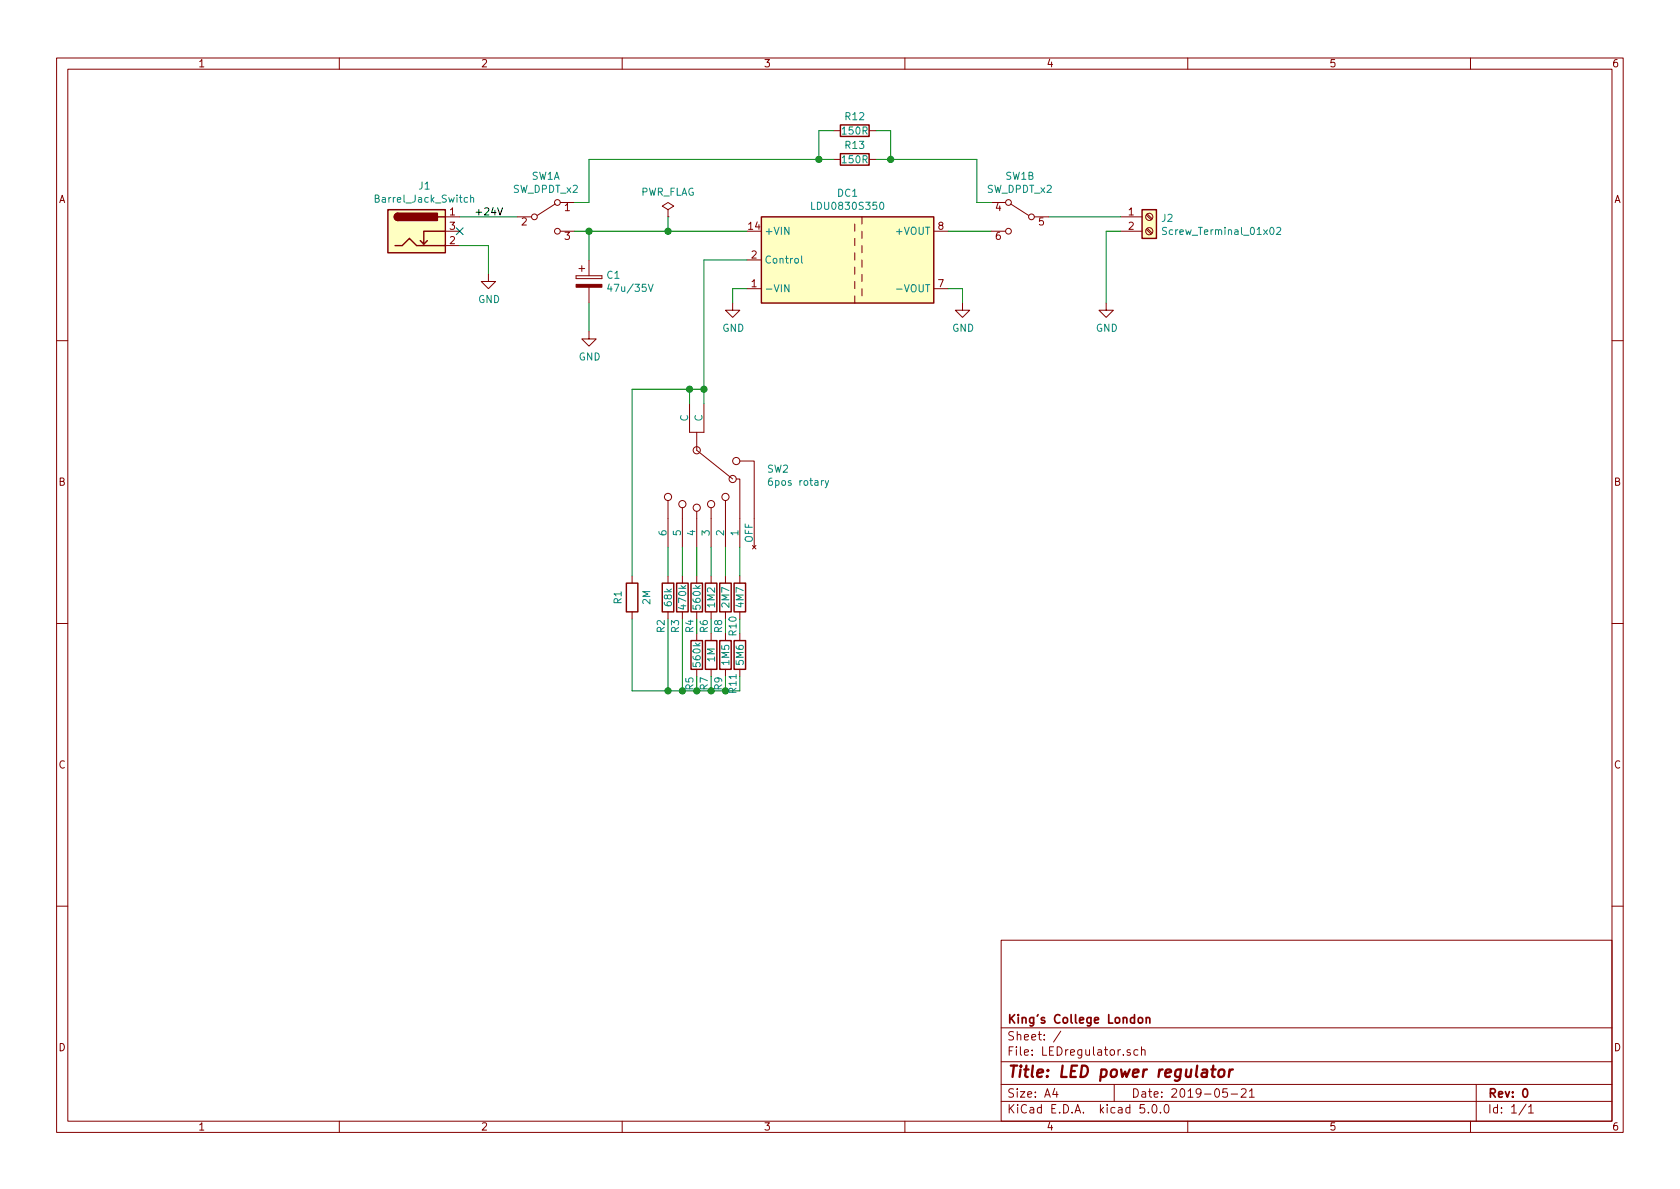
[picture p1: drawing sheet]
<svg xmlns="http://www.w3.org/2000/svg" width="297mm" height="210mm" viewBox="0 0 297 210" stroke-linecap="round" stroke-linejoin="round" font-family="sans-serif">
<g fill="none" stroke="#840000" stroke-width=".18">
<path d="M10 10.3h277v189.9h-277zM12 12.2h273v186.1h-273zM60 10.3v1.9M110 10.3v1.9M160 10.3v1.9M210 10.3v1.9M260 10.3v1.9M78.7 38.3h2.6M91.4 38.3h2.6M98.2 36.1l-3.2 2M99.1 35.8h2.5M118.1 37.1l1-.7-1-.6-1 .6 1 .7v1.2"/>
<path d="M118.1 38.3h.1M147.3 28.2h1.3M147.3 23.1h1.3M151.1 39.6v1.3M152.4 38.3v1.3M153.7 28.2h1.2M153.7 23.1h1.2M175.3 35.8h2.5M178.7 36.1l3.2 2M182.9 38.3h2.5M198.1 38.3h3.8M202.7 38l.8 .9"/>
<path d="M202.8 37.8l.9 .9M78.7 40.9h2.6M78.7 43.4h2.6M86.4 48.5v1.3h1.2l-1.2 1.2-1.3-1.2h1.3M99.1 40.9h2.5M101.9 48.8v.5zM101.9 49.3h4.5zM101.9 48.8h4.5zM102.4 47.5h1M102.9 47v1M104.1 58.7v1.2h1.3l-1.3 1.3-1.2-1.3h1.2M104.1 46v2.8"/>
<path d="M104.1 50.8v2.8M106.4 48.8v.5zM129.5 53.6v1.3h1.3l-1.3 1.2-1.2-1.2h1.2M132.1 51h2.5M132.1 46h2.5M151.1 42.2v1.2M151.1 44.7v1.3M151.1 47.2v1.3M151.1 49.8v1.2M151.1 52.3v1.3M152.4 40.9v1.3M152.4 43.4v1.3"/>
<path d="M152.4 46v1.2M152.4 48.5v1.3M152.4 51v1.3M165.1 51h2.5M165.1 40.9h2.5M170.2 53.6v1.3h1.2l-1.2 1.2-1.3-1.2h1.3M175.3 40.9h2.5M195.6 53.6v1.3h1.2l-1.2 1.2-1.3-1.2h1.3M198.1 40.9h3.8M202.7 40.6l.8 .8M202.8 40.4l.9 .8M10 60.2h2"/>
<path d="M121.9 71.4v5h2.6v-5M123.2 76.4v3.2l6.3 5.1M285 60.2h2M118.1 88.5v8.3M120.6 89.8v7M123.2 90.4v6.4M125.7 89.8v7M128.3 88.5v8.3M130.2 84.7h.6v12.1M130.8 81.5h2.5v15.3M133 96.5l.7 .6M133.7 96.5l-.7 .6"/>
<path d="M10 110.3h2M111.8 101.8v1.3M111.8 108.2v1.3M118.1 101.8v1.3M118.1 108.2v1.3M120.6 101.8v1.3M120.6 108.2v1.3M123.2 101.8v1.3M123.2 108.2v1.3M123.2 112v1.3M123.2 118.4v1.2M125.7 101.8v1.3"/>
<path d="M125.7 108.2v1.3M125.7 112v1.3M125.7 118.4v1.2M128.3 101.8v1.3M128.3 108.2v1.3M128.3 112v1.3M128.3 118.4v1.2M130.8 101.8v1.3M130.8 108.2v1.3M130.8 112v1.3M130.8 118.4v1.2M285 110.3h2"/>
<path d="M10 160.2h2M177 166.3h108v32h-108zM285 160.2h2M60 198.3v1.9M110 198.3v1.9M160 198.3v1.9M177 194.8h108M177 191.8h108M177 187.8h108M177 181.8h108M186.5 192.5l-.4 1h1M186.8 193v1"/>
<path d="M187.6 182.3l-1.3 2M197 191.8v3M199.8 185.7l-.3-.1-.2 .2v.2l.5 .2v.3h-.5M201.2 185.7l-.4-.1-.3 .3 .1 .6h.6M201.8 185.7l.3-.1 .3 .1 .1 .9M201.8 185.1v1.5M202.3 195.3h-.7l-.1 .7 .3-.1 .5 .1 .1 .2-.1 .5-.2 .1-.6-.1M203 196.7v.1M203.8 195.5l.2-.2a.8 .8 0 0 1 .6 .8 .8 .8 0 0 1-.6 .7l-.2-.1-.1-.4zM205.2 196.7v.1M206 195.5l.3-.2a.94 .94 0 0 1 0 1.5 .79 .79 0 0 1-.3-1.3zM210 198.3v1.9"/>
<path d="M217 192.5h-.7l-.1 .7 .2-.1 .5 .1 .1 .2v.5l-.2 .1-.6-.1M217.7 193.5h1.1M219.5 192.7l.2-.2h.3l.3 .2v.3v.2l-.9 .8h.9M220.9 193l.4-.5v1.5M220.9 194h.9M260 198.3v1.9M261 191.8v6.5M269.8 195.2l-1.2 2M270.3 195.8l.4-.5v1.5M270.3 196.8h.8"/>
<circle cx="94.5" cy="38.3" r=".51"/>
<circle cx="98.6" cy="35.8" r=".51"/>
<circle cx="178.3" cy="35.8" r=".51"/>
<circle cx="182.4" cy="38.3" r=".51"/>
<circle cx="203.2" cy="38.3" r=".63"/>
<circle cx="98.6" cy="40.9" r=".51"/>
<circle cx="178.3" cy="40.9" r=".51"/>
<circle cx="203.2" cy="40.9" r=".63"/>
<circle cx="123.2" cy="79.6" r=".63"/>
<circle cx="118.1" cy="87.9" r=".63"/>
<circle cx="120.6" cy="89.1" r=".63"/>
<circle cx="123.2" cy="89.8" r=".63"/>
<circle cx="125.7" cy="89.1" r=".63"/>
<circle cx="128.3" cy="87.9" r=".63"/>
<circle cx="129.5" cy="84.7" r=".63"/>
<circle cx="130.2" cy="81.5" r=".63"/>
</g>
<path d="M202.7 179.9v1M201.3 180.1l.2-.2 .5 .2v.7l-.3 .1-.4-.1zM202.7 180.1l.2-.2 .3 .1 .1 .9M269.4 192.7l.2-.2a.8 .8 0 0 1 .5 .8 .8 .8 0 0 1-.5 .7l-.2-.1-.2-.4z" fill="none" stroke="#840000" stroke-width=".3"/>
<path d="M214.2 189.1h.7M214.5 188.4l-.2 1.8 .1 .1 .4 .1M215.6 189.3a.53 .53 0 0 1 .5-.2 .53 .53 0 0 1 .4 .4l-.1 .6a.54 .54 0 0 1-.5 .4 .54 .54 0 0 1-.5-.4zM217.4 189.1l-.2 1.3M218 189.1a.54 .54 0 0 0-.6 .4" fill="none" stroke="#840000" stroke-width=".41"/>
<g fill="none" stroke="#008484" stroke-width=".18">
<path d="M83.2 35l.2-.1 .3 .1v.8M83.2 34.5v1.3M143.5 35.8v1.2h.6M155.7 35.9l.1-.1a.67 .67 0 0 1 .5 .6 .67 .67 0 0 1-.5 .6l-.3-.5zM107.7 50.2l-.3 .9h.8M114.6 50.3l.5 1.2 .4-1.2M139.5 50.3v1.3l-.7-1.3v1.3M141.7 45.3v1l.2 .2M158.5 51.1h1M206.2 40.3l-.4-.1-.2 .1v.5l.6 .2v.2l-.2 .3-.5-.1M225.7 40.3l.5-.1 .2 .4v.2l-.7 .7h.7M145.9 85l.3 .8"/>
<path d="M146.5 85l-.4 1.1-.2 .2"/>
</g>
<g fill="#ffffc2" stroke="#ffffc2" stroke-width=".18">
<path d="M134.6 38.3h30.5v15.3h-30.5z"/>
<path d="M68.6 37.1h10.1v7.6h-10.1z"/>
<path d="M201.9 37.1h2.6v5.1h-2.6z"/>
</g>
<g fill="none" stroke="#840000" stroke-width=".25">
<path d="M68.6 37.1h10.1v7.6h-10.1zM70.4 37.7a.63 .63 0 0 0-.7 .6 .63 .63 0 0 0 .7 .7M77.5 38.3h1.2M134.6 38.3h30.5v15.3h-30.5zM148.6 27.2h5.1v2h-5.1zM148.6 22.1h5.1v2h-5.1zM201.9 37.1h2.6v5.1h-2.6zM69.8 43.4h1.3l1.3-1.2 1.3 1.2h5M75.6 42.5l-.7 .7M78.7 40.9h-3.8v2.3l-.6-.7M110.7 103.1h2.1v5.1h-2.1zM117.1 103.1h2v5.1h-2z"/>
<path d="M119.6 103.1h2.1v5.1h-2.1zM122.2 103.1h2v5.1h-2zM122.2 113.3h2v5.1h-2zM124.7 103.1h2v5.1h-2zM124.7 113.3h2v5.1h-2zM127.3 103.1h2v5.1h-2zM127.3 113.3h2v5.1h-2zM129.8 103.1h2v5.1h-2zM129.8 113.3h2v5.1h-2z"/>
</g>
<g fill="#840000" stroke="#840000" stroke-width=".25">
<path d="M69.9 37.9l.5-.2v1.3a.64 .64 0 0 1-.6-.4 .64 .64 0 0 1 .1-.7z"/>
<path d="M70.4 37.7h6.9v1.3h-6.9z"/>
</g>
<g fill="none" stroke="#008400" stroke-width=".18">
<path d="M81.3 38.3h10.1M118.1 38.3v2.6M147.3 28.2h-43.2v7.6h-2.5M147.3 23.1h-2.5v5.1M154.9 28.2h17.8v7.6h2.6M154.9 23.1h2.6v5.1M185.4 38.3h12.7M81.3 43.4h5.1v5.1M101.6 40.9h30.5M104.1 40.9v5.1M104.1 53.6v5.1M132.1 51h-2.6v2.6"/>
<path d="M132.1 46h-7.6v25.4M167.6 40.9h7.7M167.6 51h2.6v2.6M198.1 40.9h-2.5v12.7M121.9 68.8v2.6M124.5 68.8h-12.7v33M118.1 96.8v5M120.6 96.8v5M123.2 96.8v5M125.7 96.8v5M128.3 96.8v5M130.8 96.8v5"/>
<path d="M111.8 109.5v12.7h19M118.1 109.5v12.7M120.6 109.5v12.7"/>
</g>
<path d="M88 36.7l.4 1.3 .4-1.3" fill="none" stroke="#000" stroke-width=".18"/>
<path d="M101.9 50.3h4.5v.5h-4.5z" fill="#840000" stroke="#840000" stroke-width=".18"/>
<g fill="#008400" stroke="#008400" stroke-width=".25">
<circle cx="104.1" cy="40.9" r=".51"/>
<circle cx="121.9" cy="68.8" r=".51"/>
<circle cx="124.5" cy="68.8" r=".51"/>
<circle cx="120.7" cy="122.2" r=".51"/>
<circle cx="118.1" cy="122.2" r=".51"/>
<circle cx="123.2" cy="122.2" r=".51"/>
<circle cx="125.7" cy="122.2" r=".51"/>
<circle cx="128.3" cy="122.2" r=".51"/>
<circle cx="118.1" cy="40.9" r=".51"/>
<circle cx="144.8" cy="28.2" r=".51"/>
<circle cx="157.5" cy="28.2" r=".51"/>
</g>
<path d="M80.7 40.3l1.2 1.2M81.9 40.3l-1.2 1.2" fill="none" stroke="#000084" stroke-width=".18"/>
<text font-size="2.8" fill="#840000" x="178" y="190.5">Title: LED power regulator</text>
<g font-size="2.1" fill="#840000">
<text x="178" y="184">Sheet: /</text>
<text x="178" y="181">King's College London</text>
<text x="178" y="186.7">File: LEDregulator.sch</text>
<text x="178" y="196.9">KiCad E.D.A. kicad 5.0.0</text>
<text x="178" y="194.1">Size: A4</text>
<text x="200" y="194.1">Date: 2019-05-21</text>
<text x="263" y="194.1">Rev: 0</text>
<text x="263" y="196.9">Id: 1/1</text>
</g>
<g font-size="1.8" fill="#840000">
<text x="35" y="11.9">1</text>
<text x="85" y="11.9">2</text>
<text x="135" y="11.9">3</text>
<text x="185" y="11.9">4</text>
<text x="235" y="11.9">5</text>
<text x="285" y="11.9">6</text>
<text x="10.4" y="35.9">A</text>
<text x="285.4" y="35.9">A</text>
<text x="79.5" y="38.1">1</text>
<text x="79.5" y="40.6">3</text>
<text x="92.2" y="39.9">2</text>
<text x="99.8" y="37.3">1</text>
<text x="132.4" y="40.6">14</text>
<text x="165.9" y="40.6">8</text>
<text x="176" y="37.3">4</text>
<text x="183.7" y="39.9">5</text>
<text x="199.5" y="38.1">1</text>
<text x="199.5" y="40.6">2</text>
<text x="79.5" y="43.2">2</text>
<text x="99.8" y="42.4">3</text>
<text x="132.9" y="45.7">2</text>
<text x="176" y="42.4">6</text>
<text x="132.9" y="50.8">1</text>
<text x="165.9" y="50.8">7</text>
<text x="10.4" y="85.9">B</text>
<text x="285.4" y="85.9">B</text>
<text x="10.4" y="135.9">C</text>
<text x="285.4" y="135.9">C</text>
<text x="10.4" y="185.9">D</text>
<text x="285.4" y="185.9">D</text>
<text x="35" y="199.9">1</text>
<text x="85" y="199.9">2</text>
<text x="135" y="199.9">3</text>
<text x="185" y="199.9">4</text>
<text x="235" y="199.9">5</text>
<text x="285" y="199.9">6</text>
</g>
<g font-size="1.8" fill="#008484">
<text x="149" y="23.8">150R</text>
<text x="149.5" y="21.3">R12</text>
<text x="149" y="28.9">150R</text>
<text x="149.5" y="26.3">R13</text>
<text x="66.7" y="35.8">Barrel_Jack_Switch</text>
<text x="74.1" y="33.5">J1</text>
<text x="90.7" y="34.1">SW_DPDT_x2</text>
<text x="94" y="31.8">SW1A</text>
<text x="113.2" y="34.6">PWR_FLAG</text>
<text x="148.1" y="34.8">DC1</text>
<text x="174.5" y="34.1">SW_DPDT_x2</text>
<text x="177.8" y="31.8">SW1B</text>
<text x="135.1" y="41.5">+VIN</text>
<text x="144" y="37.1">LDU0830S350</text>
<text x="158.6" y="41.5">+VOUT</text>
<text x="205.4" y="39.2">J2</text>
<text x="206.3" y="41.5">Screw_Terminal_01x02</text>
<text x="135.1" y="46.6">Control</text>
<text x="84.5" y="53.6">GND</text>
<text x="107.3" y="49.3">C1</text>
<text x="108.1" y="51.6">47u/35V</text>
<text x="135.1" y="51.7">-VIN</text>
<text x="159.1" y="51.7">-VOUT</text>
<text x="127.7" y="58.7">GND</text>
<text x="168.4" y="58.7">GND</text>
<text x="193.8" y="58.7">GND</text>
<text x="102.3" y="63.7">GND</text>
<text x="121.7" y="74.5" transform="rotate(-90 121.7 74.5)">C</text>
<text x="124.2" y="74.5" transform="rotate(-90 124.2 74.5)">C</text>
<text x="135.7" y="83.6">SW2</text>
<text x="136.4" y="85.9">6pos rotary</text>
<text x="117.9" y="94.7" transform="rotate(-90 117.9 94.7)">6</text>
<text x="120.4" y="94.7" transform="rotate(-90 120.4 94.7)">5</text>
<text x="122.9" y="94.7" transform="rotate(-90 122.9 94.7)">4</text>
<text x="125.5" y="94.7" transform="rotate(-90 125.5 94.7)">3</text>
<text x="128" y="94.7" transform="rotate(-90 128 94.7)">2</text>
<text x="130.6" y="94.7" transform="rotate(-90 130.6 94.7)">1</text>
<text x="133.1" y="96" transform="rotate(-90 133.1 96)">OFF</text>
<text x="109.9" y="106.8" transform="rotate(-90 109.9 106.8)">R1</text>
<text x="115" y="106.9" transform="rotate(-90 115 106.9)">2M</text>
<text x="118.8" y="107.1" transform="rotate(-90 118.8 107.1)">68k</text>
<text x="121.3" y="107.6" transform="rotate(-90 121.3 107.6)">470k</text>
<text x="123.9" y="107.6" transform="rotate(-90 123.9 107.6)">560k</text>
<text x="126.4" y="107.4" transform="rotate(-90 126.4 107.4)">1M2</text>
<text x="129" y="107.4" transform="rotate(-90 129 107.4)">2M7</text>
<text x="131.5" y="107.4" transform="rotate(-90 131.5 107.4)">4M7</text>
<text x="117.5" y="111.9" transform="rotate(-90 117.5 111.9)">R2</text>
<text x="120.1" y="111.9" transform="rotate(-90 120.1 111.9)">R3</text>
<text x="123.9" y="117.8" transform="rotate(-90 123.9 117.8)">560k</text>
<text x="126.4" y="117" transform="rotate(-90 126.4 117)">1M</text>
<text x="129" y="117.5" transform="rotate(-90 129 117.5)">1M5</text>
<text x="131.5" y="117.5" transform="rotate(-90 131.5 117.5)">5M6</text>
</g>
<text font-size="1.8" x="83.8" y="38.1">+24V</text>
<g font-size="1.8" fill="#008400">
<text x="122.6" y="111.9" transform="rotate(-90 122.6 111.9)">R4</text>
<text x="125.1" y="111.9" transform="rotate(-90 125.1 111.9)">R6</text>
<text x="127.7" y="111.9" transform="rotate(-90 127.7 111.9)">R8</text>
<text x="130.2" y="112.4" transform="rotate(-90 130.2 112.4)">R10</text>
<text x="122.6" y="122" transform="rotate(-90 122.6 122)">R5</text>
<text x="125.1" y="122" transform="rotate(-90 125.1 122)">R7</text>
<text x="127.7" y="122" transform="rotate(-90 127.7 122)">R9</text>
<text x="130.2" y="122.5" transform="rotate(-90 130.2 122.5)">R11</text>
</g>
</svg>
